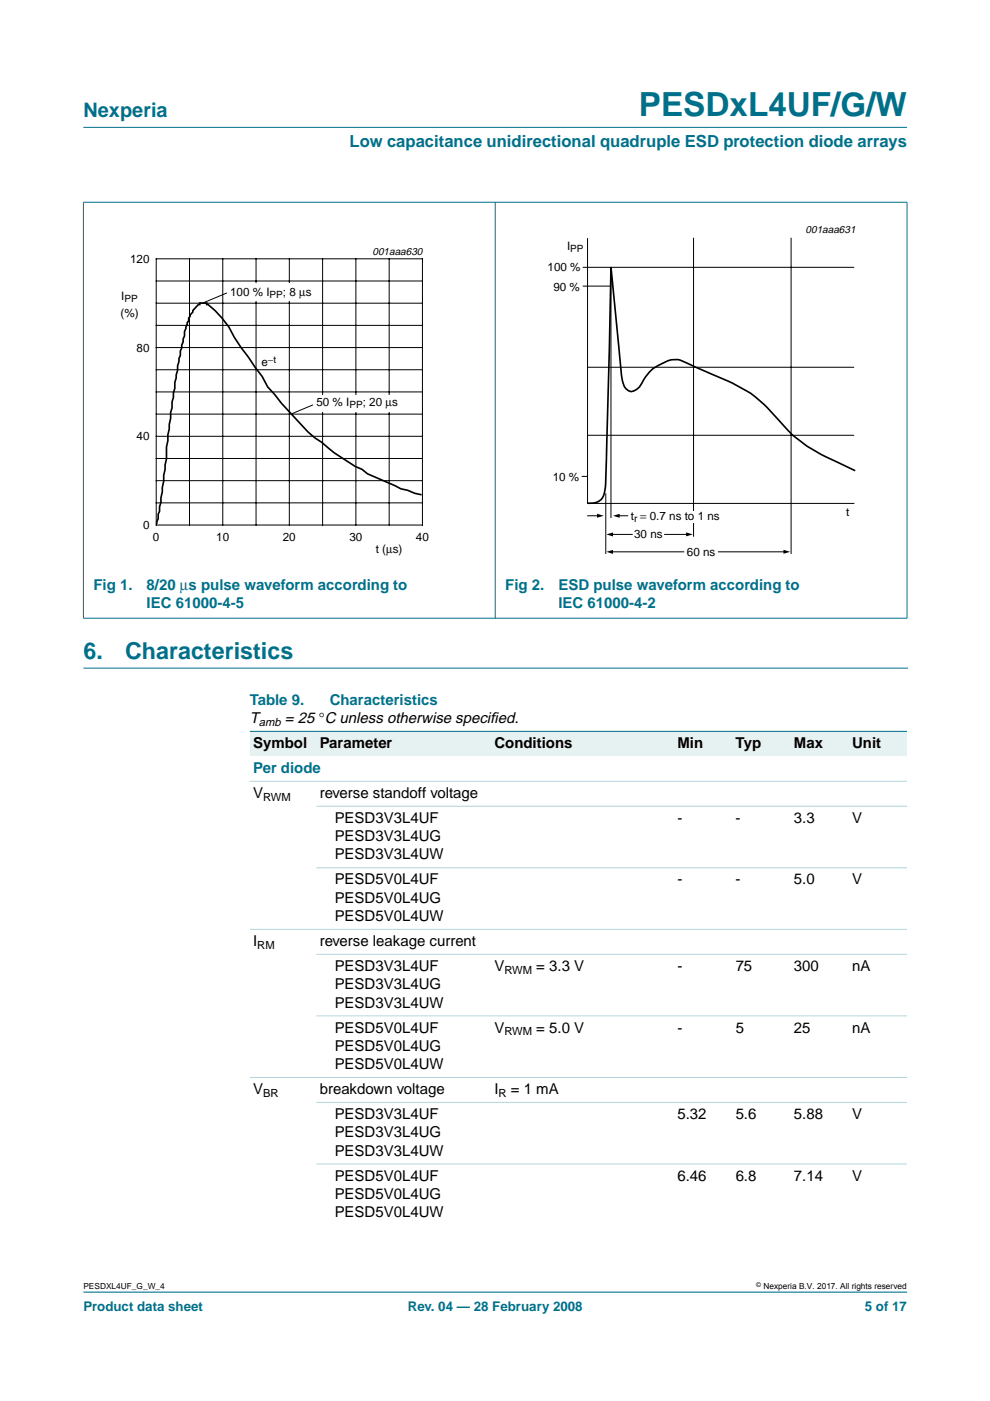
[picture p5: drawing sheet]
<svg xmlns="http://www.w3.org/2000/svg" width="210mm" height="297mm" viewBox="0 0 210 297" stroke-linecap="round" stroke-linejoin="round" font-family="sans-serif">
<path d="M17.7 141.7h174.7M192.3 273.9h-174.6" fill="none" stroke="#00708a" stroke-width=".21"/>
<g fill="#00708a" stroke="#00708a" stroke-width=".21">
<path d="M17.7 27h174.6z"/>
<path d="M17.7 42.9v88.1z"/>
<path d="M105 42.8v88.3z"/>
<path d="M192.3 42.9v88.1z"/>
<path d="M17.6 42.9h174.8z"/>
<path d="M17.6 131.1h174.8z"/>
</g>
<path d="M20.4 52.1h81.9v66.3h-81.9z" fill="none" stroke="#fff" stroke-width=".21"/>
<g fill="none" stroke="#000" stroke-width=".21">
<path d="M33.1 54.9h56.5v56.4h-56.5zM33.1 59.6h56.5M40.2 54.9v56.4M47.2 54.9v56.4M54.3 54.9v56.4M61.3 54.9v56.4M68.4 54.9v56.4M75.5 54.9v56.4M82.5 54.9v56.4M33.1 64.3h56.5M33.1 73.7h56.5M33.1 69h56.5"/>
<path d="M33.1 78.4h56.5M48.1 62.1l-5 2.1M33.1 83.1h56.5M33.1 92.5h56.5M33.1 87.8h56.5M33.1 97.2h56.5M66.4 85.8l-4.5 1.9M33.1 101.9h56.5M33.1 106.6h56.5"/>
</g>
<path d="M89.4 104.9l-4.4-1.3-7.1-3.1-1.2-1a31.7 31.7 0 0 1-8.5-5.7l-1.4-1-1.5-1.2-5.6-6.1-2.9-3.5-1.2-2.2-5.9-8.2a19.7 19.7 0 0 0-5.6-7h-.3v-.3h-1.4v.3h-.3l-1.2 1.2v.4l-.6 .6v.3l-.3 .3v.7l-.3 .3-.6 1.9v.9l-.3 .7-.3 1.9-.3 .6v1l-.3 .6v.6l-.2 1v.9l-.6 2.6v1.3l-.6 2.8v1.3l-.3 .9v1.3l-.6 3.5v1.3l-.3 1.2v2.6l-.6 3.5v1.2l-.3 1.3-.3 3.2-.3 .9v1l-.3 .6v1l-.4 1.1" fill="none" stroke="#000" stroke-width=".35"/>
<g fill="#fff">
<path d="M53.5 60.1h8.4v3.7h-8.4z"/>
<path d="M67.5 83.8h15.8v3.5h-15.8z"/>
</g>
<g fill="none" stroke="#000" stroke-width=".21">
<path d="M123.5 56.7h57.6M124.6 50.5v56.2h56.5M129.5 58.5v51.3M147 50.4v63.4M167.7 50.4v67.1M123.5 60.7h6M124.5 77.9h56.6M124.7 92.3h56.4M123.3 101h1.3M124.6 109.4h2.3M128.4 104.6v12.9M129.2 113.3h4.8"/>
<path d="M129.4 117h15.6M131.1 109.4h2M140.9 113.3h5M152.3 117h14.2"/>
</g>
<path d="M181.3 99.8a66.1 66.1 0 0 1-11-5.8l-2.6-2.1a57.9 57.9 0 0 0-8.8-8.7 121.6 121.6 0 0 0-13.2-6.2 5 5 0 0 0-5.7 .3 8.8 8.8 0 0 0-4.2 4.5 2.53 2.53 0 0 1-2.4 1.1 3.1 3.1 0 0 1-1.5-2.6l-2.4-23.7-1 42.5a18 18 0 0 1-.6 6.2 3.1 3.1 0 0 1-3.3 1.4" fill="none" stroke="#000" stroke-width=".35"/>
<path d="M126.6 108.9l1.4 .5-1.4 .4zM128.6 117l1.4-.4v.8zM128.6 113.3l1.4-.4v.8zM130 109.4l1.4-.5v.9zM145.5 112.9l1.4 .4-1.4 .4zM166.1 116.6l1.4 .4-1.4 .4z" fill="#000"/>
<path d="M146.7 108.3h.7v2.4h-.7z" fill="#fff"/>
<g fill="#e6f2f2">
<path d="M53 155.1h14.1v5.3h-14.1z" fill-rule="evenodd"/>
<path d="M67.1 155.1h37v5.3h-37z" fill-rule="evenodd"/>
<path d="M104.1 155.1h28.2v5.3h-28.2z" fill-rule="evenodd"/>
<path d="M132.3 155.1h10.6v5.3h-10.6z" fill-rule="evenodd"/>
<path d="M142.9 155.1h12.4v5.3h-12.4z" fill-rule="evenodd"/>
<path d="M155.3 155.1h12.3v5.3h-12.3z" fill-rule="evenodd"/>
<path d="M167.6 155.1h12.4v5.3h-12.4z" fill-rule="evenodd"/>
<path d="M180 155.1h12.3v5.3h-12.3z" fill-rule="evenodd"/>
</g>
<path d="M53 155.1h139.3z" fill="#00708a" stroke="#00708a" stroke-width=".21"/>
<g fill="#b3d4db" stroke="#b3d4db" stroke-width=".21">
<path d="M53 165.6h139.3z"/>
<path d="M67.1 170.9h125.2z"/>
<path d="M67.1 184h125.2z"/>
<path d="M53 197h139.3z"/>
<path d="M67.1 202.3h125.2z"/>
<path d="M67.1 215.4h125.2z"/>
<path d="M53 228.4h139.3z"/>
<path d="M67.1 233.7h125.2z"/>
<path d="M67.1 246.8h125.2z"/>
</g>
<text font-size="7.1" fill="#00708a" x="135.5" y="24.7">PESDxL4UF/G/W</text>
<g font-size="4.9" fill="#00708a">
<text x="17.7" y="139.7">6.</text>
<text x="26.5" y="139.7">Characteristics</text>
</g>
<text font-size="4.2" fill="#00708a" x="17.7" y="24.9">Nexperia</text>
<text font-size="3.5" fill="#00708a" x="74.1" y="31.1">Low capacitance unidirectional quadruple ESD protection diode arrays</text>
<g font-size="3.2" fill="#00708a">
<text x="19.8" y="125.1">Fig 1.</text>
<text x="31.1" y="125.1">8/20 µs pulse waveform according to</text>
<text x="107.1" y="125.1">Fig 2.</text>
<text x="118.4" y="125.1">ESD pulse waveform according to</text>
<text x="31.1" y="129">IEC 61000-4-5</text>
<text x="118.4" y="129">IEC 61000-4-2</text>
<text x="53" y="149.4">Table 9.</text>
<text x="69.9" y="149.4">Characteristics</text>
<text x="53.7" y="163.9">Per diode</text>
</g>
<g font-size="3.2">
<text x="53" y="153.3">T</text>
<text x="60.4" y="153.3">= 25 °C unless otherwise specif</text>
<text x="103.9" y="153.3">ied.</text>
<text x="53.7" y="158.6">Symbol</text>
<text x="67.8" y="158.6">Parameter</text>
<text x="104.8" y="158.6">Conditions</text>
<text x="143.6" y="158.6">Min</text>
<text x="156" y="158.6">Typ</text>
<text x="168.3" y="158.6">Max</text>
<text x="180.7" y="158.6">Unit</text>
<text x="53.7" y="169.2">V</text>
<text x="67.8" y="169.2">reverse standoff voltage</text>
<text x="71" y="174.5">PESD3V3L4UF</text>
<text x="71" y="178.3">PESD3V3L4UG</text>
<text x="143.6" y="174.5">-</text>
<text x="156" y="174.5">-</text>
<text x="168.3" y="174.5">3.3</text>
<text x="180.7" y="174.5">V</text>
<text x="71" y="182.2">PESD3V3L4UW</text>
<text x="71" y="187.5">PESD5V0L4UF</text>
<text x="71" y="191.4">PESD5V0L4UG</text>
<text x="143.6" y="187.5">-</text>
<text x="156" y="187.5">-</text>
<text x="168.3" y="187.5">5.0</text>
<text x="180.7" y="187.5">V</text>
<text x="71" y="195.3">PESD5V0L4UW</text>
<text x="53.7" y="200.6">I</text>
<text x="67.8" y="200.6">reverse leakage current</text>
<text x="71" y="205.9">PESD3V3L4UF</text>
<text x="71" y="209.7">PESD3V3L4UG</text>
<text x="104.8" y="205.9">V</text>
<text x="113.7" y="205.9">= 3.3 V</text>
<text x="143.6" y="205.9">-</text>
<text x="156" y="205.9">75</text>
<text x="168.3" y="205.9">300</text>
<text x="180.7" y="205.9">nA</text>
<text x="71" y="213.6">PESD3V3L4UW</text>
<text x="71" y="218.9">PESD5V0L4UF</text>
<text x="104.8" y="218.9">V</text>
<text x="113.7" y="218.9">= 5.0 V</text>
<text x="143.6" y="218.9">-</text>
<text x="156" y="218.9">5</text>
<text x="168.3" y="218.9">25</text>
<text x="180.7" y="218.9">nA</text>
<text x="71" y="222.8">PESD5V0L4UG</text>
<text x="71" y="226.7">PESD5V0L4UW</text>
<text x="53.7" y="232">V</text>
<text x="67.8" y="232">breakdown voltage</text>
<text x="104.8" y="232">I</text>
<text x="108.3" y="232">= 1 mA</text>
<text x="71" y="237.3">PESD3V3L4UF</text>
<text x="143.6" y="237.3">5.32</text>
<text x="156" y="237.3">5.6</text>
<text x="168.3" y="237.3">5.88</text>
<text x="180.7" y="237.3">V</text>
<text x="71" y="241.1">PESD3V3L4UG</text>
<text x="71" y="245">PESD3V3L4UW</text>
<text x="71" y="250.3">PESD5V0L4UF</text>
<text x="143.6" y="250.3">6.46</text>
<text x="156" y="250.3">6.8</text>
<text x="168.3" y="250.3">7.14</text>
<text x="180.7" y="250.3">V</text>
<text x="71" y="254.2">PESD5V0L4UG</text>
<text x="71" y="258.1">PESD5V0L4UW</text>
</g>
<g font-size="2.8" fill="#00708a">
<text x="17.7" y="278">Product data sheet</text>
<text x="86.5" y="278">Rev. 04 — 28 February 2008</text>
<text x="183.4" y="278">5 of 17</text>
</g>
<g font-size="2.5">
<text x="120.2" y="53">I</text>
<text x="27.6" y="55.7">120</text>
<text x="116.1" y="57.5">100 %</text>
<text x="25.7" y="63.6">I</text>
<text x="48.8" y="62.8">100 % I</text>
<text x="60" y="62.8">; 8 µs</text>
<text x="117.3" y="61.6">90 %</text>
<text x="25.6" y="67.1">(%)</text>
<text x="29" y="74.5">80</text>
<text x="55.4" y="77.6">e</text>
<text x="67.1" y="86.1">50 % I</text>
<text x="76.9" y="86.1">; 20 µ</text>
<text x="83.2" y="86.1">s</text>
<text x="29" y="93.4">40</text>
<text x="117.2" y="102">10 %</text>
<text x="30.3" y="112.2">0</text>
<text x="133.7" y="110.2">t = 0.7 ns to 1 ns</text>
<text x="179.4" y="109.5">t</text>
<text x="32.4" y="114.7">0</text>
<text x="45.9" y="114.7">10</text>
<text x="60" y="114.7">20</text>
<text x="74.1" y="114.7">30</text>
<text x="79.7" y="117.2">t (µs)</text>
<text x="88.2" y="114.7">40</text>
<text x="134.5" y="114.1">30 ns</text>
<text x="145.6" y="117.8">60 ns</text>
</g>
<g font-size="2.4">
<text x="54.9" y="153.9">amb</text>
<text x="55.8" y="169.7">RWM</text>
<text x="54.6" y="201.1">RM</text>
<text x="106.9" y="206.4">RWM</text>
<text x="106.9" y="219.5">RWM</text>
<text x="55.8" y="232.5">BR</text>
<text x="105.7" y="232.5">R</text>
</g>
<g font-size="2.2">
<text x="170.8" y="49.4">001aaa631</text>
<text x="79" y="54">001aaa630</text>
</g>
<g font-size="2.1">
<text x="120.9" y="53.5">PP</text>
<text x="26.4" y="64.1">PP</text>
<text x="57.2" y="63.3">PP</text>
<text x="56.8" y="76.9">−t</text>
<text x="74.1" y="86.5">PP</text>
<text x="134.4" y="110.7">r</text>
</g>
<g font-size="1.8">
<text x="17.7" y="273.4">PESDXL4UF_G_W_4</text>
<text x="161.9" y="273.4">Nexperia B.V. 2017. All rights reserved</text>
</g>
<text font-size="1.4" x="160.4" y="272.9">©</text>
</svg>
